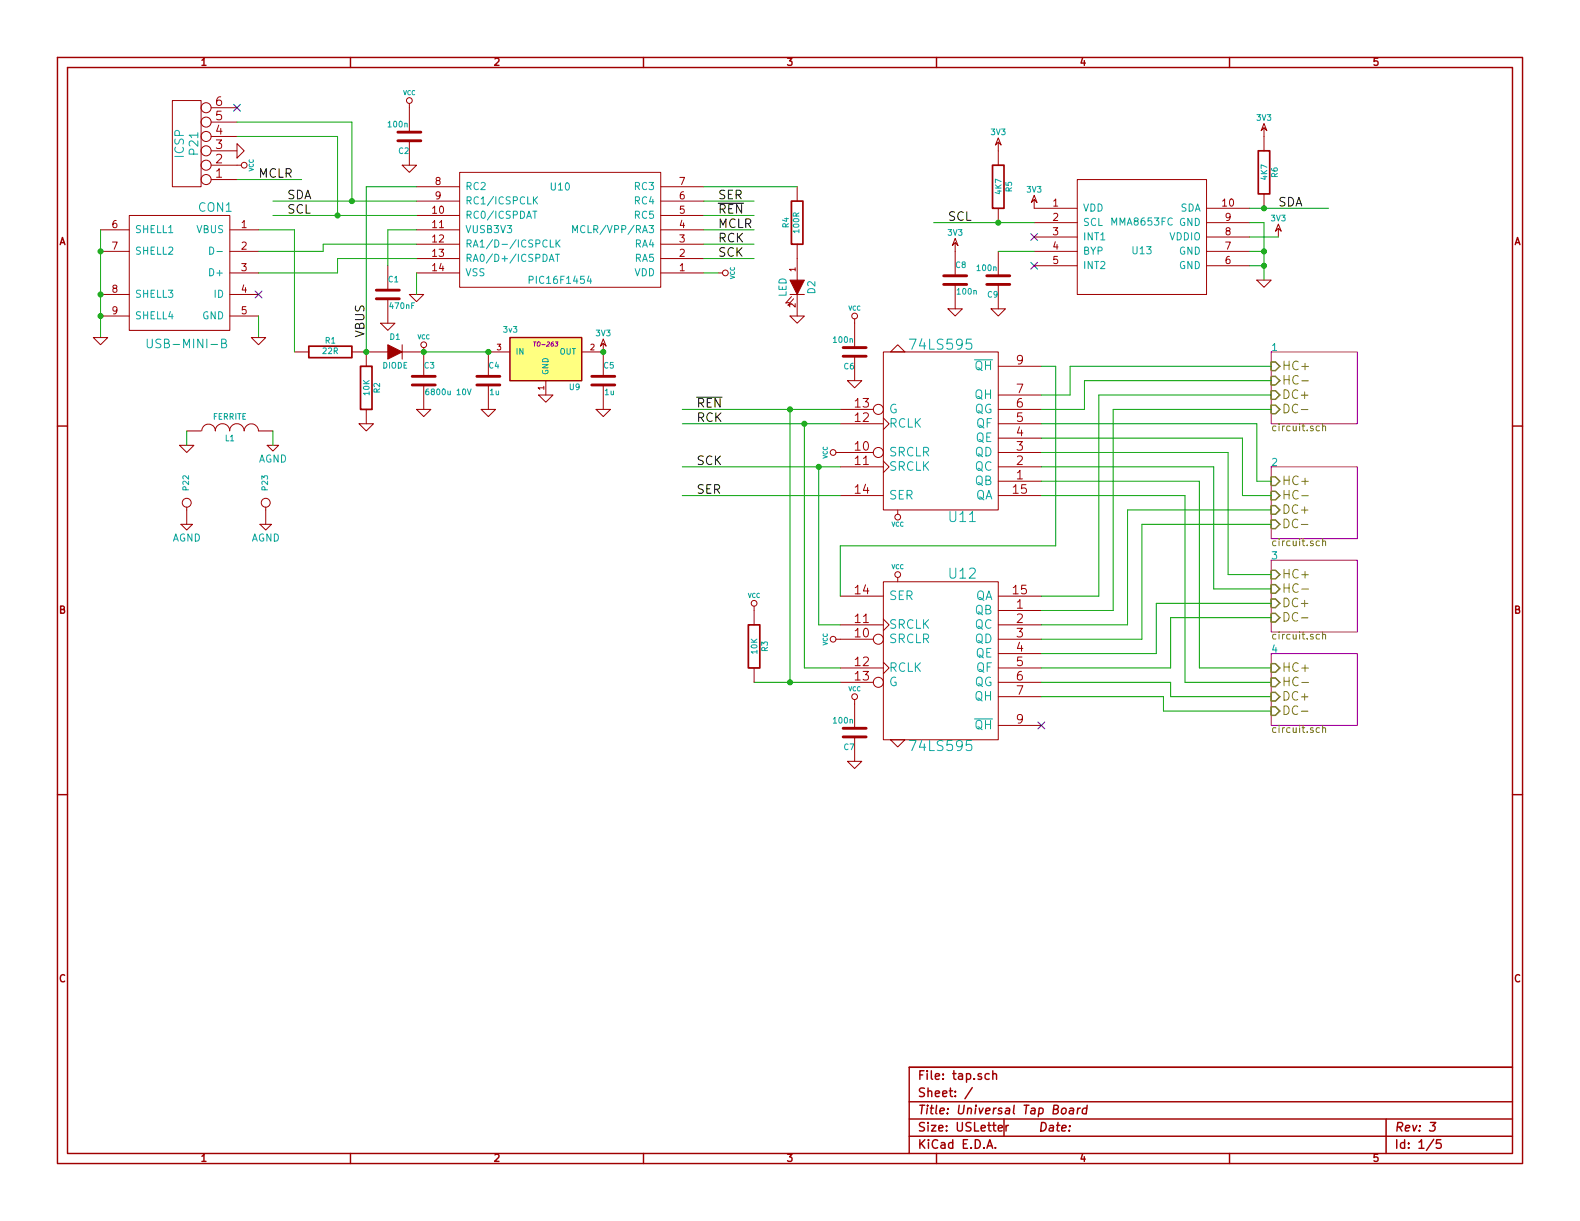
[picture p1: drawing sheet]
EESchema Schematic File Version 2
LIBS:power
LIBS:device
LIBS:transistors
LIBS:conn
LIBS:linear
LIBS:regul
LIBS:74xx
LIBS:cmos4000
LIBS:adc-dac
LIBS:memory
LIBS:xilinx
LIBS:special
LIBS:microcontrollers
LIBS:dsp
LIBS:microchip
LIBS:analog_switches
LIBS:motorola
LIBS:texas
LIBS:intel
LIBS:audio
LIBS:interface
LIBS:digital-audio
LIBS:philips
LIBS:display
LIBS:cypress
LIBS:siliconi
LIBS:opto
LIBS:atmel
LIBS:contrib
LIBS:valves
LIBS:custom
LIBS:tap-cache
EELAYER 27 0
EELAYER END
$Descr USLetter 11000 8500
encoding utf-8
Sheet 1 5
Title "Universal Tap Board"
Date ""
Rev "3"
Comp ""
Comment1 ""
Comment2 ""
Comment3 ""
Comment4 ""
$EndDescr
$Sheet
S 8850 2450 600  500 
U 5462A4B0
F0 "1" 50
F1 "circuit.sch" 50
F2 "HC+" I L 8850 2550 60 
F3 "HC-" I L 8850 2650 60 
F4 "DC+" I L 8850 2750 60 
F5 "DC-" I L 8850 2850 60 
$EndSheet
$Sheet
S 8850 3250 600  500 
U 5462AB70
F0 "2" 50
F1 "circuit.sch" 50
F2 "HC+" I L 8850 3350 60 
F3 "HC-" I L 8850 3450 60 
F4 "DC+" I L 8850 3550 60 
F5 "DC-" I L 8850 3650 60 
$EndSheet
$Sheet
S 8850 3900 600  500 
U 5462B53B
F0 "3" 50
F1 "circuit.sch" 50
F2 "HC+" I L 8850 4000 60 
F3 "HC-" I L 8850 4100 60 
F4 "DC+" I L 8850 4200 60 
F5 "DC-" I L 8850 4300 60 
$EndSheet
$Comp
L 74LS595 U11
U 1 1
P 6550 3000
F 0 "U11" H 6700 3600 70  0000 C CNN
F 1 "74LS595" H 6550 2400 70  0000 C CNN
F 2 "" H 6550 3000 60  0000 C CNN
F 3 "" H 6550 3000 60  0000 C CNN
	1    6550 3000
	1    0    0    1   
$EndComp
Wire Wire Line
	7250 2750 7450 2750
Wire Wire Line
	7450 2750 7450 2550
Wire Wire Line
	7450 2550 8850 2550
Wire Wire Line
	7250 2850 7550 2850
Wire Wire Line
	7550 2850 7550 2650
Wire Wire Line
	7550 2650 8850 2650
Wire Wire Line
	7250 2950 8750 2950
Wire Wire Line
	7250 3050 8650 3050
Wire Wire Line
	7250 3150 8550 3150
Wire Wire Line
	7250 3250 8450 3250
Wire Wire Line
	7250 3350 8350 3350
Wire Wire Line
	7250 3450 8250 3450
$Comp
L 74LS595 U12
U 1 1
P 6550 4600
F 0 "U12" H 6700 5200 70  0000 C CNN
F 1 "74LS595" H 6550 4000 70  0000 C CNN
F 2 "" H 6550 4600 60  0000 C CNN
F 3 "" H 6550 4600 60  0000 C CNN
	1    6550 4600
	1    0    0    -1  
$EndComp
Wire Wire Line
	7250 4450 7950 4450
Wire Wire Line
	7250 4550 8050 4550
Wire Wire Line
	7250 4350 7850 4350
Wire Wire Line
	7250 4250 7750 4250
Wire Wire Line
	7250 4150 7650 4150
Wire Wire Line
	7250 4650 8150 4650
Wire Wire Line
	7250 4750 8150 4750
Wire Wire Line
	8150 4750 8150 4850
Wire Wire Line
	8150 4850 8850 4850
Wire Wire Line
	7250 4850 8100 4850
Wire Wire Line
	8100 4950 8850 4950
Wire Wire Line
	5850 4650 5600 4650
Wire Wire Line
	5600 4650 5600 2950
Wire Wire Line
	4750 2950 5850 2950
Wire Wire Line
	4750 3250 5850 3250
Wire Wire Line
	5700 3250 5700 4350
Wire Wire Line
	5700 4350 5850 4350
Wire Wire Line
	4750 2850 5850 2850
Wire Wire Line
	5500 2850 5500 4750
Wire Wire Line
	5250 4750 5850 4750
Wire Wire Line
	4750 3450 5850 3450
NoConn ~ 7250 5050
$Comp
L VCC #PWR01
U 1 1
P 5850 4450
F 0 "#PWR01" H 5850 4550 30  0001 C CNN
F 1 "VCC" H 5850 4550 30  0000 C CNN
F 2 "" H 5850 4450 60  0000 C CNN
F 3 "" H 5850 4450 60  0000 C CNN
	1    5850 4450
	0    -1   -1   0   
$EndComp
$Comp
L VCC #PWR02
U 1 1
P 5850 3150
F 0 "#PWR02" H 5850 3250 30  0001 C CNN
F 1 "VCC" H 5850 3250 30  0000 C CNN
F 2 "" H 5850 3150 60  0000 C CNN
F 3 "" H 5850 3150 60  0000 C CNN
	1    5850 3150
	0    -1   -1   0   
$EndComp
$Comp
L R R3
U 1 1
P 5250 4500
F 0 "R3" V 5330 4500 40  0000 C CNN
F 1 "10K" V 5257 4501 40  0000 C CNN
F 2 "" V 5180 4500 30  0000 C CNN
F 3 "" H 5250 4500 30  0000 C CNN
	1    5250 4500
	1    0    0    -1  
$EndComp
Connection ~ 5500 4750
$Comp
L VCC #PWR03
U 1 1
P 5250 4250
F 0 "#PWR03" H 5250 4350 30  0001 C CNN
F 1 "VCC" H 5250 4350 30  0000 C CNN
F 2 "" H 5250 4250 60  0000 C CNN
F 3 "" H 5250 4250 60  0000 C CNN
	1    5250 4250
	1    0    0    -1  
$EndComp
Connection ~ 5600 2950
Connection ~ 5500 2850
Connection ~ 5700 3250
Text Label 4850 3450 0    60   ~ 0
SER
Text Label 4850 3250 0    60   ~ 0
SCK
Text Label 4850 2950 0    60   ~ 0
RCK
Text Label 4850 2850 0    60   ~ 0
~REN
$Comp
L PIC16F1454 U10
U 1 1
P 3900 1550
F 0 "U10" H 3900 1300 50  0000 C CNN
F 1 "PIC16F1454" H 3900 1950 50  0000 C CNN
F 2 "MODULE" H 3900 1550 50  0001 C CNN
F 3 "DOCUMENTATION" H 3900 1550 50  0001 C CNN
	1    3900 1550
	-1   0    0    1   
$EndComp
$Comp
L DIODE D1
U 1 1
P 2750 2450
F 0 "D1" H 2750 2550 40  0000 C CNN
F 1 "DIODE" H 2750 2350 40  0000 C CNN
F 2 "" H 2750 2450 60  0000 C CNN
F 3 "" H 2750 2450 60  0000 C CNN
	1    2750 2450
	1    0    0    -1  
$EndComp
$Comp
L GND #PWR04
U 1 1
P 2900 2050
F 0 "#PWR04" H 2900 2050 30  0001 C CNN
F 1 "GND" H 2900 1980 30  0001 C CNN
F 2 "" H 2900 2050 60  0000 C CNN
F 3 "" H 2900 2050 60  0000 C CNN
	1    2900 2050
	1    0    0    -1  
$EndComp
Wire Wire Line
	2900 1900 2900 2050
$Comp
L R R1
U 1 1
P 2300 2450
F 0 "R1" V 2380 2450 40  0000 C CNN
F 1 "22R" V 2307 2451 40  0000 C CNN
F 2 "" V 2230 2450 30  0000 C CNN
F 3 "" H 2300 2450 30  0000 C CNN
	1    2300 2450
	0    -1   -1   0   
$EndComp
$Comp
L R R2
U 1 1
P 2550 2700
F 0 "R2" V 2630 2700 40  0000 C CNN
F 1 "10K" V 2557 2701 40  0000 C CNN
F 2 "" V 2480 2700 30  0000 C CNN
F 3 "" H 2550 2700 30  0000 C CNN
	1    2550 2700
	1    0    0    -1  
$EndComp
$Comp
L GND #PWR05
U 1 1
P 2550 2950
F 0 "#PWR05" H 2550 2950 30  0001 C CNN
F 1 "GND" H 2550 2880 30  0001 C CNN
F 2 "" H 2550 2950 60  0000 C CNN
F 3 "" H 2550 2950 60  0000 C CNN
	1    2550 2950
	1    0    0    -1  
$EndComp
Wire Wire Line
	2050 2450 2050 1600
Wire Wire Line
	2050 1600 1800 1600
$Comp
L C C3
U 1 1
P 2950 2650
F 0 "C3" H 2950 2750 40  0000 L CNN
F 1 "6800u 10V" H 2956 2565 40  0000 L CNN
F 2 "" H 2988 2500 30  0000 C CNN
F 3 "" H 2950 2650 60  0000 C CNN
	1    2950 2650
	1    0    0    -1  
$EndComp
$Comp
L GND #PWR06
U 1 1
P 2950 2850
F 0 "#PWR06" H 2950 2850 30  0001 C CNN
F 1 "GND" H 2950 2780 30  0001 C CNN
F 2 "" H 2950 2850 60  0000 C CNN
F 3 "" H 2950 2850 60  0000 C CNN
	1    2950 2850
	1    0    0    -1  
$EndComp
Connection ~ 2550 2450
$Comp
L VCC #PWR07
U 1 1
P 2950 2450
F 0 "#PWR07" H 2950 2550 30  0001 C CNN
F 1 "VCC" H 2950 2550 30  0000 C CNN
F 2 "" H 2950 2450 60  0000 C CNN
F 3 "" H 2950 2450 60  0000 C CNN
	1    2950 2450
	1    0    0    -1  
$EndComp
Connection ~ 2950 2450
Text Label 2550 2350 1    60   ~ 0
VBUS
$Comp
L VCC #PWR08
U 1 1
P 5000 1900
F 0 "#PWR08" H 5000 2000 30  0001 C CNN
F 1 "VCC" H 5000 2000 30  0000 C CNN
F 2 "" H 5000 1900 60  0000 C CNN
F 3 "" H 5000 1900 60  0000 C CNN
	1    5000 1900
	0    1    1    0   
$EndComp
Wire Wire Line
	5000 1900 4900 1900
Wire Wire Line
	4900 1600 5250 1600
Text Label 5000 1600 0    60   ~ 0
MCLR
$Comp
L R R4
U 1 1
P 5550 1550
F 0 "R4" V 5630 1550 40  0000 C CNN
F 1 "100R" V 5557 1551 40  0000 C CNN
F 2 "" V 5480 1550 30  0000 C CNN
F 3 "" H 5550 1550 30  0000 C CNN
	1    5550 1550
	-1   0    0    1   
$EndComp
$Comp
L LED D2
U 1 1
P 5550 2000
F 0 "D2" H 5550 2100 50  0000 C CNN
F 1 "LED" H 5550 1900 50  0000 C CNN
F 2 "" H 5550 2000 60  0000 C CNN
F 3 "" H 5550 2000 60  0000 C CNN
	1    5550 2000
	0    1    1    0   
$EndComp
$Comp
L GND #PWR09
U 1 1
P 5550 2200
F 0 "#PWR09" H 5550 2200 30  0001 C CNN
F 1 "GND" H 5550 2130 30  0001 C CNN
F 2 "" H 5550 2200 60  0000 C CNN
F 3 "" H 5550 2200 60  0000 C CNN
	1    5550 2200
	1    0    0    -1  
$EndComp
Wire Wire Line
	1900 1500 2900 1500
Wire Wire Line
	2900 1300 2550 1300
$Comp
L C C1
U 1 1
P 2700 2050
F 0 "C1" H 2700 2150 40  0000 L CNN
F 1 "470nF" H 2706 1965 40  0000 L CNN
F 2 "" H 2738 1900 30  0000 C CNN
F 3 "" H 2700 2050 60  0000 C CNN
	1    2700 2050
	1    0    0    -1  
$EndComp
$Comp
L GND #PWR010
U 1 1
P 2700 2250
F 0 "#PWR010" H 2700 2250 30  0001 C CNN
F 1 "GND" H 2700 2180 30  0001 C CNN
F 2 "" H 2700 2250 60  0000 C CNN
F 3 "" H 2700 2250 60  0000 C CNN
	1    2700 2250
	1    0    0    -1  
$EndComp
Wire Wire Line
	2700 1600 2900 1600
Wire Wire Line
	1900 1400 2900 1400
$Comp
L CONN_6 P21
U 1 1
P 1300 1000
F 0 "P21" V 1250 1000 60  0000 C CNN
F 1 "ICSP" V 1350 1000 60  0000 C CNN
F 2 "" H 1300 1000 60  0000 C CNN
F 3 "" H 1300 1000 60  0000 C CNN
	1    1300 1000
	-1   0    0    1   
$EndComp
Wire Wire Line
	2350 950  2350 1500
Wire Wire Line
	2450 850  2450 1400
Connection ~ 2450 1400
Connection ~ 2350 1500
Text Label 2000 1500 0    60   ~ 0
SCL
Text Label 2000 1400 0    60   ~ 0
SDA
Wire Wire Line
	1650 850  2450 850 
Wire Wire Line
	2350 950  1650 950 
Wire Wire Line
	1650 1250 2100 1250
Text Label 1800 1250 0    60   ~ 0
MCLR
$Comp
L VCC #PWR011
U 1 1
P 1650 1150
F 0 "#PWR011" H 1650 1250 30  0001 C CNN
F 1 "VCC" H 1650 1250 30  0000 C CNN
F 2 "" H 1650 1150 60  0000 C CNN
F 3 "" H 1650 1150 60  0000 C CNN
	1    1650 1150
	0    1    1    0   
$EndComp
$Comp
L GND #PWR012
U 1 1
P 1650 1050
F 0 "#PWR012" H 1650 1050 30  0001 C CNN
F 1 "GND" H 1650 980 30  0001 C CNN
F 2 "" H 1650 1050 60  0000 C CNN
F 3 "" H 1650 1050 60  0000 C CNN
	1    1650 1050
	0    -1   -1   0   
$EndComp
NoConn ~ 1650 750 
Wire Wire Line
	2700 1600 2700 1850
Wire Wire Line
	4900 1800 5250 1800
Text Label 5000 1400 0    60   ~ 0
SER
Wire Wire Line
	4900 1700 5250 1700
Text Label 5000 1500 0    60   ~ 0
~REN
Wire Wire Line
	4900 1500 5250 1500
Text Label 5000 1700 0    60   ~ 0
RCK
Wire Wire Line
	4900 1400 5250 1400
Text Label 5000 1800 0    60   ~ 0
SCK
$Comp
L LM1084IS-5.0/NOPB U9
U 1 1
P 3800 2500
F 0 "U9" H 4000 2300 40  0000 C CNN
F 1 "3v3" H 3500 2700 40  0000 L CNN
F 2 "TO-263" H 3800 2600 30  0000 C CIN
F 3 "" H 3800 2500 60  0000 C CNN
	1    3800 2500
	1    0    0    -1  
$EndComp
Wire Wire Line
	2950 2450 3400 2450
$Comp
L GND #PWR013
U 1 1
P 3800 2750
F 0 "#PWR013" H 3800 2750 30  0001 C CNN
F 1 "GND" H 3800 2680 30  0001 C CNN
F 2 "" H 3800 2750 60  0000 C CNN
F 3 "" H 3800 2750 60  0000 C CNN
	1    3800 2750
	1    0    0    -1  
$EndComp
$Comp
L C C4
U 1 1
P 3400 2650
F 0 "C4" H 3400 2750 40  0000 L CNN
F 1 "1u" H 3406 2565 40  0000 L CNN
F 2 "" H 3438 2500 30  0000 C CNN
F 3 "" H 3400 2650 60  0000 C CNN
	1    3400 2650
	1    0    0    -1  
$EndComp
$Comp
L GND #PWR014
U 1 1
P 3400 2850
F 0 "#PWR014" H 3400 2850 30  0001 C CNN
F 1 "GND" H 3400 2780 30  0001 C CNN
F 2 "" H 3400 2850 60  0000 C CNN
F 3 "" H 3400 2850 60  0000 C CNN
	1    3400 2850
	1    0    0    -1  
$EndComp
Connection ~ 3400 2450
$Comp
L MMA8653FC U13
U 1 1
P 7950 1650
F 0 "U13" H 7950 1550 50  0000 C CNN
F 1 "MMA8653FC" H 7950 1750 50  0000 C CNN
F 2 "MODULE" H 7950 1650 50  0001 C CNN
F 3 "DOCUMENTATION" H 7950 1650 50  0001 C CNN
	1    7950 1650
	1    0    0    -1  
$EndComp
Wire Wire Line
	6500 1550 7200 1550
Text Label 6600 1550 0    60   ~ 0
SCL
Wire Wire Line
	8700 1450 9250 1450
Text Label 8900 1450 0    60   ~ 0
SDA
NoConn ~ 7200 1850
$Comp
L C C9
U 1 1
P 6950 1950
F 0 "C9" H 6950 2050 40  0000 L CNN
F 1 "100n" H 6956 1865 40  0000 L CNN
F 2 "" H 6988 1800 30  0000 C CNN
F 3 "" H 6950 1950 60  0000 C CNN
	1    6950 1950
	-1   0    0    1   
$EndComp
$Comp
L GND #PWR015
U 1 1
P 6950 2150
F 0 "#PWR015" H 6950 2150 30  0001 C CNN
F 1 "GND" H 6950 2080 30  0001 C CNN
F 2 "" H 6950 2150 60  0000 C CNN
F 3 "" H 6950 2150 60  0000 C CNN
	1    6950 2150
	1    0    0    -1  
$EndComp
Wire Wire Line
	6950 1750 7200 1750
$Comp
L C C8
U 1 1
P 6650 1950
F 0 "C8" H 6650 2050 40  0000 L CNN
F 1 "100n" H 6656 1865 40  0000 L CNN
F 2 "" H 6688 1800 30  0000 C CNN
F 3 "" H 6650 1950 60  0000 C CNN
	1    6650 1950
	1    0    0    -1  
$EndComp
$Comp
L GND #PWR016
U 1 1
P 6650 2150
F 0 "#PWR016" H 6650 2150 30  0001 C CNN
F 1 "GND" H 6650 2080 30  0001 C CNN
F 2 "" H 6650 2150 60  0000 C CNN
F 3 "" H 6650 2150 60  0000 C CNN
	1    6650 2150
	1    0    0    -1  
$EndComp
NoConn ~ 7200 1650
$Comp
L 3V3 #PWR017
U 1 1
P 7200 1450
F 0 "#PWR017" H 7200 1550 40  0001 C CNN
F 1 "3V3" H 7200 1575 40  0000 C CNN
F 2 "" H 7200 1450 60  0000 C CNN
F 3 "" H 7200 1450 60  0000 C CNN
	1    7200 1450
	1    0    0    -1  
$EndComp
$Comp
L 3V3 #PWR018
U 1 1
P 8900 1650
F 0 "#PWR018" H 8900 1750 40  0001 C CNN
F 1 "3V3" H 8900 1775 40  0000 C CNN
F 2 "" H 8900 1650 60  0000 C CNN
F 3 "" H 8900 1650 60  0000 C CNN
	1    8900 1650
	1    0    0    -1  
$EndComp
Wire Wire Line
	8700 1650 8900 1650
Wire Wire Line
	8700 1550 8800 1550
Wire Wire Line
	8800 1550 8800 1950
Connection ~ 8800 1850
Wire Wire Line
	8700 1750 8800 1750
Connection ~ 8800 1750
$Comp
L 3V3 #PWR019
U 1 1
P 6650 1750
F 0 "#PWR019" H 6650 1850 40  0001 C CNN
F 1 "3V3" H 6650 1875 40  0000 C CNN
F 2 "" H 6650 1750 60  0000 C CNN
F 3 "" H 6650 1750 60  0000 C CNN
	1    6650 1750
	1    0    0    -1  
$EndComp
$Comp
L GND #PWR020
U 1 1
P 8800 1950
F 0 "#PWR020" H 8800 1950 30  0001 C CNN
F 1 "GND" H 8800 1880 30  0001 C CNN
F 2 "" H 8800 1950 60  0000 C CNN
F 3 "" H 8800 1950 60  0000 C CNN
	1    8800 1950
	1    0    0    -1  
$EndComp
$Comp
L 3V3 #PWR021
U 1 1
P 4200 2450
F 0 "#PWR021" H 4200 2550 40  0001 C CNN
F 1 "3V3" H 4200 2575 40  0000 C CNN
F 2 "" H 4200 2450 60  0000 C CNN
F 3 "" H 4200 2450 60  0000 C CNN
	1    4200 2450
	1    0    0    -1  
$EndComp
$Comp
L C C5
U 1 1
P 4200 2650
F 0 "C5" H 4200 2750 40  0000 L CNN
F 1 "1u" H 4206 2565 40  0000 L CNN
F 2 "" H 4238 2500 30  0000 C CNN
F 3 "" H 4200 2650 60  0000 C CNN
	1    4200 2650
	1    0    0    -1  
$EndComp
$Comp
L GND #PWR022
U 1 1
P 4200 2850
F 0 "#PWR022" H 4200 2850 30  0001 C CNN
F 1 "GND" H 4200 2780 30  0001 C CNN
F 2 "" H 4200 2850 60  0000 C CNN
F 3 "" H 4200 2850 60  0000 C CNN
	1    4200 2850
	1    0    0    -1  
$EndComp
Connection ~ 4200 2450
Wire Wire Line
	5550 1300 4900 1300
Wire Wire Line
	2550 1300 2550 2450
$Comp
L R R5
U 1 1
P 6950 1300
F 0 "R5" V 7030 1300 40  0000 C CNN
F 1 "4K7" V 6957 1301 40  0000 C CNN
F 2 "" V 6880 1300 30  0000 C CNN
F 3 "" H 6950 1300 30  0000 C CNN
	1    6950 1300
	1    0    0    -1  
$EndComp
$Comp
L R R6
U 1 1
P 8800 1200
F 0 "R6" V 8880 1200 40  0000 C CNN
F 1 "4K7" V 8807 1201 40  0000 C CNN
F 2 "" V 8730 1200 30  0000 C CNN
F 3 "" H 8800 1200 30  0000 C CNN
	1    8800 1200
	1    0    0    -1  
$EndComp
$Comp
L 3V3 #PWR023
U 1 1
P 6950 1050
F 0 "#PWR023" H 6950 1150 40  0001 C CNN
F 1 "3V3" H 6950 1175 40  0000 C CNN
F 2 "" H 6950 1050 60  0000 C CNN
F 3 "" H 6950 1050 60  0000 C CNN
	1    6950 1050
	1    0    0    -1  
$EndComp
$Comp
L 3V3 #PWR024
U 1 1
P 8800 950
F 0 "#PWR024" H 8800 1050 40  0001 C CNN
F 1 "3V3" H 8800 1075 40  0000 C CNN
F 2 "" H 8800 950 60  0000 C CNN
F 3 "" H 8800 950 60  0000 C CNN
	1    8800 950 
	1    0    0    -1  
$EndComp
Connection ~ 6950 1550
Connection ~ 8800 1450
$Comp
L VCC #PWR025
U 1 1
P 6250 3550
F 0 "#PWR025" H 6250 3650 30  0001 C CNN
F 1 "VCC" H 6250 3650 30  0000 C CNN
F 2 "" H 6250 3550 60  0000 C CNN
F 3 "" H 6250 3550 60  0000 C CNN
	1    6250 3550
	-1   0    0    1   
$EndComp
$Comp
L GND #PWR026
U 1 1
P 6250 2450
F 0 "#PWR026" H 6250 2450 30  0001 C CNN
F 1 "GND" H 6250 2380 30  0001 C CNN
F 2 "" H 6250 2450 60  0000 C CNN
F 3 "" H 6250 2450 60  0000 C CNN
	1    6250 2450
	-1   0    0    1   
$EndComp
$Comp
L GND #PWR027
U 1 1
P 6250 5150
F 0 "#PWR027" H 6250 5150 30  0001 C CNN
F 1 "GND" H 6250 5080 30  0001 C CNN
F 2 "" H 6250 5150 60  0000 C CNN
F 3 "" H 6250 5150 60  0000 C CNN
	1    6250 5150
	1    0    0    -1  
$EndComp
$Comp
L VCC #PWR028
U 1 1
P 6250 4050
F 0 "#PWR028" H 6250 4150 30  0001 C CNN
F 1 "VCC" H 6250 4150 30  0000 C CNN
F 2 "" H 6250 4050 60  0000 C CNN
F 3 "" H 6250 4050 60  0000 C CNN
	1    6250 4050
	1    0    0    -1  
$EndComp
$Comp
L C C6
U 1 1
P 5950 2450
F 0 "C6" H 5950 2550 40  0000 L CNN
F 1 "100n" H 5956 2365 40  0000 L CNN
F 2 "" H 5988 2300 30  0000 C CNN
F 3 "" H 5950 2450 60  0000 C CNN
	1    5950 2450
	-1   0    0    1   
$EndComp
$Comp
L GND #PWR029
U 1 1
P 5950 2650
F 0 "#PWR029" H 5950 2650 30  0001 C CNN
F 1 "GND" H 5950 2580 30  0001 C CNN
F 2 "" H 5950 2650 60  0000 C CNN
F 3 "" H 5950 2650 60  0000 C CNN
	1    5950 2650
	1    0    0    -1  
$EndComp
$Comp
L VCC #PWR030
U 1 1
P 5950 2250
F 0 "#PWR030" H 5950 2350 30  0001 C CNN
F 1 "VCC" H 5950 2350 30  0000 C CNN
F 2 "" H 5950 2250 60  0000 C CNN
F 3 "" H 5950 2250 60  0000 C CNN
	1    5950 2250
	1    0    0    -1  
$EndComp
$Comp
L C C7
U 1 1
P 5950 5100
F 0 "C7" H 5950 5200 40  0000 L CNN
F 1 "100n" H 5956 5015 40  0000 L CNN
F 2 "" H 5988 4950 30  0000 C CNN
F 3 "" H 5950 5100 60  0000 C CNN
	1    5950 5100
	-1   0    0    1   
$EndComp
$Comp
L GND #PWR031
U 1 1
P 5950 5300
F 0 "#PWR031" H 5950 5300 30  0001 C CNN
F 1 "GND" H 5950 5230 30  0001 C CNN
F 2 "" H 5950 5300 60  0000 C CNN
F 3 "" H 5950 5300 60  0000 C CNN
	1    5950 5300
	1    0    0    -1  
$EndComp
$Comp
L VCC #PWR032
U 1 1
P 5950 4900
F 0 "#PWR032" H 5950 5000 30  0001 C CNN
F 1 "VCC" H 5950 5000 30  0000 C CNN
F 2 "" H 5950 4900 60  0000 C CNN
F 3 "" H 5950 4900 60  0000 C CNN
	1    5950 4900
	1    0    0    -1  
$EndComp
$Comp
L AGND #PWR033
U 1 1
P 1900 3100
F 0 "#PWR033" H 1900 3100 40  0001 C CNN
F 1 "AGND" H 1900 3000 50  0000 C CNN
F 2 "" H 1900 3100 60  0000 C CNN
F 3 "" H 1900 3100 60  0000 C CNN
	1    1900 3100
	1    0    0    -1  
$EndComp
$Comp
L GND #PWR034
U 1 1
P 1300 3100
F 0 "#PWR034" H 1300 3100 30  0001 C CNN
F 1 "GND" H 1300 3030 30  0001 C CNN
F 2 "" H 1300 3100 60  0000 C CNN
F 3 "" H 1300 3100 60  0000 C CNN
	1    1300 3100
	1    0    0    -1  
$EndComp
$Comp
L INDUCTOR L1
U 1 1
P 1600 3000
F 0 "L1" V 1550 3000 40  0000 C CNN
F 1 "FERRITE" V 1700 3000 40  0000 C CNN
F 2 "" H 1600 3000 60  0000 C CNN
F 3 "" H 1600 3000 60  0000 C CNN
	1    1600 3000
	0    -1   -1   0   
$EndComp
Wire Wire Line
	1300 3000 1300 3100
Wire Wire Line
	1900 3000 1900 3100
$Comp
L C C2
U 1 1
P 2850 950
F 0 "C2" H 2850 1050 40  0000 L CNN
F 1 "100n" H 2856 865 40  0000 L CNN
F 2 "" H 2888 800 30  0000 C CNN
F 3 "" H 2850 950 60  0000 C CNN
	1    2850 950 
	-1   0    0    1   
$EndComp
$Comp
L GND #PWR035
U 1 1
P 2850 1150
F 0 "#PWR035" H 2850 1150 30  0001 C CNN
F 1 "GND" H 2850 1080 30  0001 C CNN
F 2 "" H 2850 1150 60  0000 C CNN
F 3 "" H 2850 1150 60  0000 C CNN
	1    2850 1150
	1    0    0    -1  
$EndComp
$Comp
L VCC #PWR036
U 1 1
P 2850 750
F 0 "#PWR036" H 2850 850 30  0001 C CNN
F 1 "VCC" H 2850 850 30  0000 C CNN
F 2 "" H 2850 750 60  0000 C CNN
F 3 "" H 2850 750 60  0000 C CNN
	1    2850 750 
	1    0    0    -1  
$EndComp
Wire Wire Line
	8750 2950 8750 3350
Wire Wire Line
	8750 3350 8850 3350
Wire Wire Line
	8650 3050 8650 3450
Wire Wire Line
	8650 3450 8850 3450
Wire Wire Line
	8550 3150 8550 4000
Wire Wire Line
	8550 4000 8850 4000
Wire Wire Line
	8450 3250 8450 4100
Wire Wire Line
	8450 4100 8850 4100
Wire Wire Line
	8350 3350 8350 4650
Wire Wire Line
	8350 4650 8850 4650
Wire Wire Line
	8250 3450 8250 4750
Wire Wire Line
	8250 4750 8850 4750
Wire Wire Line
	8150 4650 8150 4300
Wire Wire Line
	8150 4300 8850 4300
Wire Wire Line
	8050 4550 8050 4200
Wire Wire Line
	8050 4200 8850 4200
Wire Wire Line
	7950 4450 7950 3650
Wire Wire Line
	7950 3650 8850 3650
Wire Wire Line
	8850 3550 7850 3550
Wire Wire Line
	7850 3550 7850 4350
Wire Wire Line
	7750 4250 7750 2850
Wire Wire Line
	7750 2850 8850 2850
Wire Wire Line
	7650 4150 7650 2750
Wire Wire Line
	7650 2750 8850 2750
$Sheet
S 8850 4550 600  500 
U 5462B541
F0 "4" 50
F1 "circuit.sch" 50
F2 "HC+" I L 8850 4650 60 
F3 "HC-" I L 8850 4750 60 
F4 "DC+" I L 8850 4850 60 
F5 "DC-" I L 8850 4950 60 
$EndSheet
Wire Wire Line
	8100 4850 8100 4950
Wire Wire Line
	7250 2550 7350 2550
Wire Wire Line
	7350 2550 7350 3800
Wire Wire Line
	7350 3800 5850 3800
Wire Wire Line
	5850 3800 5850 4150
$Comp
L USB-MINI-B CON1
U 1 1
P 1250 1900
F 0 "CON1" H 1000 2350 60  0000 C CNN
F 1 "USB-MINI-B" H 1200 1400 60  0000 C CNN
F 2 "" H 1250 1900 60  0000 C CNN
F 3 "" H 1250 1900 60  0000 C CNN
	1    1250 1900
	-1   0    0    -1  
$EndComp
Wire Wire Line
	2900 1700 2250 1700
Wire Wire Line
	2250 1700 2250 1750
Wire Wire Line
	2250 1750 1800 1750
Wire Wire Line
	2900 1800 2350 1800
Wire Wire Line
	2350 1800 2350 1900
Wire Wire Line
	2350 1900 1800 1900
NoConn ~ 1800 2050
Wire Wire Line
	1800 2350 1800 2200
$Comp
L GND #PWR037
U 1 1
P 1800 2350
F 0 "#PWR037" H 1800 2350 30  0001 C CNN
F 1 "GND" H 1800 2280 30  0001 C CNN
F 2 "" H 1800 2350 60  0000 C CNN
F 3 "" H 1800 2350 60  0000 C CNN
	1    1800 2350
	1    0    0    -1  
$EndComp
Wire Wire Line
	700  1600 700  2350
$Comp
L GND #PWR038
U 1 1
P 700 2350
F 0 "#PWR038" H 700 2350 30  0001 C CNN
F 1 "GND" H 700 2280 30  0001 C CNN
F 2 "" H 700 2350 60  0000 C CNN
F 3 "" H 700 2350 60  0000 C CNN
	1    700  2350
	1    0    0    -1  
$EndComp
Connection ~ 700  2200
Connection ~ 700  2050
Connection ~ 700  1750
$Comp
L CONN_1 P22
U 1 1
P 1300 3500
F 0 "P22" H 1380 3500 40  0000 L CNN
F 1 "CONN_1" H 1300 3555 30  0001 C CNN
F 2 "" H 1300 3500 60  0000 C CNN
F 3 "" H 1300 3500 60  0000 C CNN
	1    1300 3500
	0    -1   -1   0   
$EndComp
$Comp
L CONN_1 P23
U 1 1
P 1850 3500
F 0 "P23" H 1930 3500 40  0000 L CNN
F 1 "CONN_1" H 1850 3555 30  0001 C CNN
F 2 "" H 1850 3500 60  0000 C CNN
F 3 "" H 1850 3500 60  0000 C CNN
	1    1850 3500
	0    -1   -1   0   
$EndComp
$Comp
L AGND #PWR039
U 1 1
P 1300 3650
F 0 "#PWR039" H 1300 3650 40  0001 C CNN
F 1 "AGND" H 1300 3550 50  0000 C CNN
F 2 "" H 1300 3650 60  0000 C CNN
F 3 "" H 1300 3650 60  0000 C CNN
	1    1300 3650
	1    0    0    -1  
$EndComp
$Comp
L AGND #PWR040
U 1 1
P 1850 3650
F 0 "#PWR040" H 1850 3650 40  0001 C CNN
F 1 "AGND" H 1850 3550 50  0000 C CNN
F 2 "" H 1850 3650 60  0000 C CNN
F 3 "" H 1850 3650 60  0000 C CNN
	1    1850 3650
	1    0    0    -1  
$EndComp
Wire Wire Line
	8700 1850 8800 1850
$EndSCHEMATC
